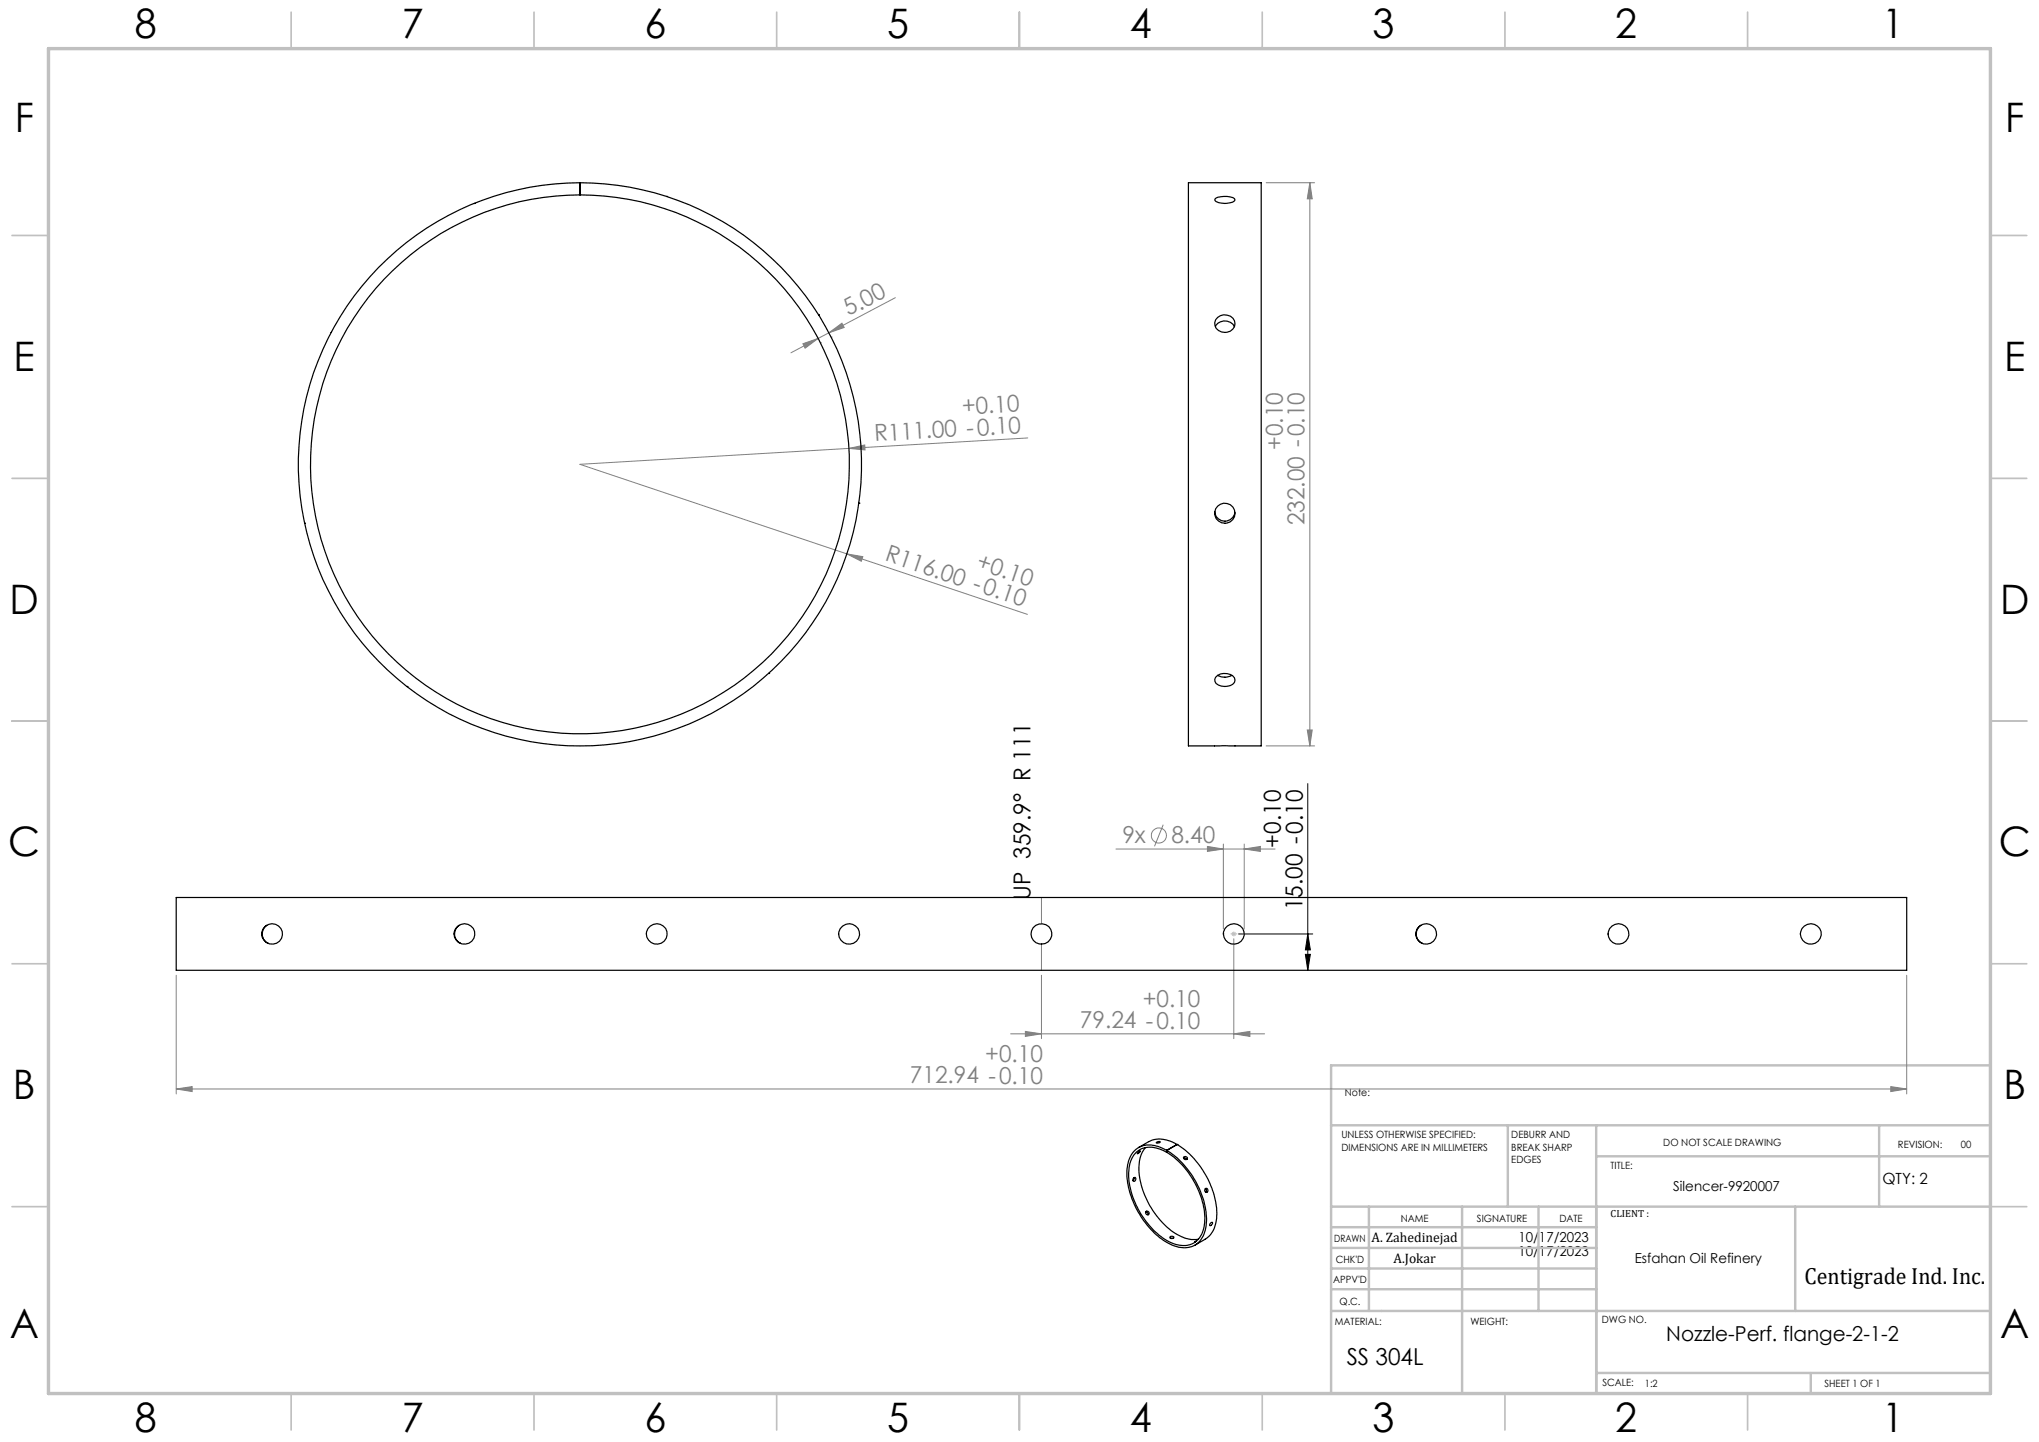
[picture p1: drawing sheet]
<svg xmlns="http://www.w3.org/2000/svg" width="420mm" height="297mm" viewBox="0 0 420 297" stroke-linecap="round" stroke-linejoin="round" font-family="sans-serif">
<g fill="none" stroke="#808080" stroke-width=".21">
<path d="M260.8 37.6h10M269.8 37.6l.5 3.4h-1zM269.8 37.6v116M165.4 70.8l3.1-1.1-2.7 2zM168.5 69.7l-5.6 3M169 70.6h.1M170.7 68.5l2.7-1.9 .5 .8zM170.7 68.5l-2.2 1.2M171.2 69.4h.1M184.4 61.3l-13.7 7.2M174.9 92.4l3.2-.8 .1 1.1zM174.9 92.4l-55.4 3.2 54.9 18.5"/>
<path d="M211.7 90.2l-36.8 2.2M174.4 114.1l3.3 .5-.3 1zM174.4 114.1l37.2 12.4M260.8 153.6h10M269.3 150.4h1l-.5 3.2zM229.9 174.9h32.7M239.6 169.9l-1.8 4.4M248.7 174.3l3.3 .6-3.3 .5zM252 173.8v17.5M256.3 174.9l3.3-.6v1.1zM256.3 173.8v17.5M214.5 184.9v5.3"/>
<path d="M214.5 194.4v5.4M254.1 193.4v20.5M36.3 200.9v24.4M208.2 212.9h52.3M211.2 212.4l3.3 .5-3.3 .6zM214.5 200.9v13M254.1 212.9l3.4-.5v1.1zM392.7 200.9v24.4M36.3 224.3l3.3-.5v1zM36.3 224.3h356.4M389.5 223.8l3.2 .5-3.2 .5z"/>
<circle cx="238.7" cy="172.1" r="1.55"/>
</g>
<path d="M269.4 161.4v38.4M255.1 192.4h15.3M268.9 196.6h1l-.5 3.2zM269.4 192.4l.5 3.2h-1z" fill="none" stroke="#000" stroke-width=".21"/>
<path d="M253.6 192.4h1M253.8 192l.7 .7M254.1 191.9v1M254.5 192l-.7 .7" fill="none" stroke="#c0c0c0" stroke-width=".21"/>
<path d="M252 192.3h4.3" fill="none" stroke="#c0c0c0" stroke-width=".21" stroke-dasharray="15.2 1.3 1.3 1.3" stroke-dashoffset="15"/>
<g fill="none" stroke="#c0c0c0" stroke-width=".35">
<path d="M60 2.5v7.5M110 2.5v7.5M160 2.5v7.5M210 2.5v7.5M260 2.5v7.5M310 2.5v7.5M360 2.5v7.5M2.5 48.5h7.5M410 48.5h7.5M2.5 98.5h7.5M410 98.5h7.5M2.5 148.5h7.5"/>
<path d="M410 148.5h7.5M2.5 198.5h7.5M410 198.5h7.5M2.5 248.5h7.5M410 248.5h7.5M60 287v7.5M110 287v7.5M160 287v7.5M210 287v7.5M260 287v7.5M310 287v7.5M360 287v7.5"/>
</g>
<g fill="none" stroke="#c0c0c0" stroke-width=".5">
<path d="M410 219.4h-135.8v67.4M274.2 231.8h135.8M310.6 231.8v16.7M328.8 231.8v55.2M328.8 238.2h81.2M387.1 231.8v16.7M274.2 248.5h135.8M274.2 257h54.6M274.2 252.8h54.6M282 248.5v21.5M301.2 248.5v38.3M316.9 248.5v21.5"/>
<path d="M369.8 248.5v21.5M274.2 265.5h54.6M274.2 261.3h54.6M274.2 270h135.8M328.8 282.8h81.2M373 282.8v4.2"/>
</g>
<path d="M10 10h400v277h-400z" fill="none" stroke="#c0c0c0" stroke-width=".7"/>
<path d="M269.4 192.4l.5 3.2h-1zM268.9 196.6h1l-.5 3.2z" fill="#000"/>
<g fill="#808080">
<path d="M174.9 92.4l3.2-.8 .1 1.1z"/>
<path d="M174.4 114.1l3.3 .5-.3 1z"/>
<path d="M254.1 212.9l3.4-.5v1.1zM211.2 212.4l3.3 .5-3.3 .6z"/>
<path d="M248.7 174.3l3.3 .6-3.3 .5zM256.3 174.9l3.3-.6v1.1z"/>
<path d="M165.4 70.8l3.1-1.1-2.7 2zM170.7 68.5l2.7-1.9 .5 .8z"/>
<path d="M269.3 150.4h1l-.5 3.2zM269.8 37.6l.5 3.4h-1z"/>
<path d="M36.3 224.3l3.3-.5v1zM389.5 223.8l3.2 .5-3.2 .5z"/>
</g>
<g fill="none" stroke="#000" stroke-width=".25">
<path d="M244.8 37.6h15v116h-15zM78 55.1a57.9 57.9 0 0 1 41.4-17.5v2.5a55.5 55.5 0 0 0-49.6 80.3 55.5 55.5 0 0 0 94 8.6 55.5 55.5 0 0 0-34.3-87.9 58.4 58.4 0 0 0-10-1v-2.5a58 58 0 0 1 56 72.9 58 58 0 0 1-84.7 35.6 58 58 0 0 1-12.8-91zM97.6 41.9h.1M137.3 40.5h.1M250.4 40.8a4.6 4.6 0 0 1 3.9 .1l.1 .3a3.2 3.2 0 0 1-3.4 .5l-.7-.4-.1-.2zM68.2 68.5h.1M168.6 64.8h.1M250.4 67.3a2.19 2.19 0 0 1 3.8 0M250.8 65.4a2.05 2.05 0 0 1 2.5-.4 2.05 2.05 0 0 1 1 2.3 2.21 2.21 0 0 1-2.1 1.2 2.21 2.21 0 0 1-1.9-1.4l-.1-.7 .2-.5zM62.7 107.8h.1M176.9 103.6h.1M250.2 105.4a2.07 2.07 0 0 0 2 1.9 2.07 2.07 0 0 0 2.2-1.8"/>
<path d="M158.3 138.7h.1M250.4 139.5a2.63 2.63 0 0 1 3.9 .1 1.14 1.14 0 0 1-.9 1.6 2.6 2.6 0 0 1-3.1-.8l-.1-.5zM250.8 139.1a2.96 2.96 0 0 0 3 0M83.8 141.4h.1M36.3 184.9h356.4v14.9h-356.4zM55 190.6a2.13 2.13 0 0 0 .2 3.7M94.6 190.6a2.13 2.13 0 0 0 .3 3.7M292.7 190.6a2.13 2.13 0 0 0 .2 3.7M233.5 237.2a4.8 4.8 0 0 1 5.7-.8 16.9 16.9 0 0 1 8.3 9.6 10.7 10.7 0 0 1 .1 8.9 4.6 4.6 0 0 1-6.2 1.5 17.5 17.5 0 0 1-8.8-11.4 8.7 8.7 0 0 1 .9-7.8zM233.9 237.5a4.8 4.8 0 0 1 5.7-.5 17 17 0 0 1 8.5 14.8 4.6 4.6 0 0 1-3.9 4.7 9.2 9.2 0 0 1-6.8-3.4 16.5 16.5 0 0 1-4.8-12.7 5.8 5.8 0 0 1 1.3-2.9zM234.3 237.5l.6-.4-.6 .5zM235.9 236.4a8.7 8.7 0 0 0-.8 7.9 17.1 17.1 0 0 0 7.9 10.2 6 6 0 0 0 3.8 .7"/>
<path d="M238.2 235.3h.1a.44 .44 0 0 1 .7-.1l-.1 .1a.4 .4 0 0 1-.7 0zM240.3 236.9v.4M240.3 237.3h.1M242.4 235.7a5.9 5.9 0 0 0-5.8-.6l-2.1 1.3M242.4 235.7h.1M242.4 235.7l-2.1 1.2M242.5 235.7a17.8 17.8 0 0 1 8.1 15.2 5.4 5.4 0 0 1-2.4 4.3l-2.1 1.3M243.8 238.3a.38 .38 0 0 1 .6-.1 .38 .38 0 0 1 0 .6h-.5zM243.8 238.5h.3l.3 .3M233.5 242.6a.28 .28 0 0 1 .4 0 .28 .28 0 0 1 0 .4 .32 .32 0 0 1-.4 .3 .32 .32 0 0 1-.1-.6zM233.6 242.6v.3l-.2 .2M236 249.6l.3 .1 .2 .5"/>
<path d="M241 254.7a.39 .39 0 0 1 .5-.1 .39 .39 0 0 1 .2 .4 .4 .4 0 0 1-.4 .1 .4 .4 0 0 1-.3-.4zM241.2 255.1h.4M246.5 255.6l-.4 .2h.1M248.3 244.8a.44 .44 0 0 1 .1 .7M249.4 251.9l.3-.2a.42 .42 0 0 1-.1 .5 .42 .42 0 0 1-.4 .1z"/>
<circle cx="252.3" cy="105.7" r="2.08"/>
<circle cx="56" cy="192.4" r="2.13"/>
<circle cx="95.7" cy="192.4" r="2.13"/>
<circle cx="135.3" cy="192.4" r="2.13"/>
<circle cx="174.9" cy="192.4" r="2.13"/>
<circle cx="214.5" cy="192.3" r="2.12"/>
<circle cx="254.1" cy="192.4" r="2.13"/>
<circle cx="293.7" cy="192.4" r="2.13"/>
<circle cx="333.4" cy="192.4" r="2.13"/>
<circle cx="373" cy="192.4" r="2.13"/>
<circle cx="236.3" cy="249.8" r=".39"/>
<circle cx="248.5" cy="245.2" r=".39"/>
</g>
<g font-size="8.4">
<text x="27.7" y="7.9">8</text>
<text x="82.7" y="7.9">7</text>
<text x="132.7" y="7.9">6</text>
<text x="182.7" y="7.9">5</text>
<text x="232.7" y="7.9">4</text>
<text x="282.7" y="7.9">3</text>
<text x="332.7" y="7.9">2</text>
<text x="387.7" y="7.9">1</text>
<text x="3" y="27.1">F</text>
<text x="413" y="27.1">F</text>
<text x="2.8" y="76.4">E</text>
<text x="412.8" y="76.4">E</text>
<text x="2" y="126.4">D</text>
<text x="412" y="126.4">D</text>
<text x="1.7" y="176.4">C</text>
<text x="411.7" y="176.4">C</text>
<text x="2.7" y="226.4">B</text>
<text x="412.7" y="226.4">B</text>
<text x="2" y="275.6">A</text>
<text x="412" y="275.6">A</text>
<text x="27.7" y="294.9">8</text>
<text x="82.7" y="294.9">7</text>
<text x="132.7" y="294.9">6</text>
<text x="182.7" y="294.9">5</text>
<text x="232.7" y="294.9">4</text>
<text x="282.7" y="294.9">3</text>
<text x="332.7" y="294.9">2</text>
<text x="387.7" y="294.9">1</text>
</g>
<g font-size="4.8" fill="#808080">
<text x="174.8" y="65.2" transform="rotate(-28 174.8 65.2)">5.00</text>
<text x="198.2" y="85.4" transform="rotate(-3 198.2 85.4)">+0.10</text>
<text x="180.2" y="90.9" transform="rotate(-3 180.2 90.9)">R111.00 -0.10</text>
<text x="264.2" y="92.7" transform="rotate(-90 264.2 92.7)">+0.10</text>
<text x="268.7" y="108.2" transform="rotate(-90 268.7 108.2)">232.00 -0.10</text>
<text x="182.1" y="115.4" transform="rotate(19 182.1 115.4)">R116.00 -0.10</text>
<text x="200.9" y="117" transform="rotate(19 200.9 117)">+0.10</text>
<text x="231.2" y="173.7">9x</text>
<text x="241.3" y="173.7">8.40</text>
<text x="235.4" y="207.3">+0.10</text>
<text x="222.5" y="211.8">79.24 -0.10</text>
<text x="203" y="218.7">+0.10</text>
<text x="187.4" y="223.2">712.94 -0.10</text>
</g>
<g font-size="4.8">
<text x="263.8" y="174.6" transform="rotate(-90 263.8 174.6)">+0.10</text>
<text x="212.2" y="185.3" transform="rotate(-90 212.2 185.3)">UP 359.9° R 111</text>
<text x="268.3" y="187.5" transform="rotate(-90 268.3 187.5)">15.00 -0.10</text>
<text x="371.7" y="264.5">Centigrade Ind. Inc.</text>
<text x="277.4" y="281.1">SS 304L</text>
</g>
<text font-size="4.2" x="343.2" y="276.1">Nozzle-Perf. flange-2-1-2</text>
<text font-size="3.2" x="387.7" y="243.9">QTY: 2</text>
<g font-size="2.8">
<text x="344.7" y="245.3">Silencer-9920007</text>
<text x="282.5" y="255.9">A. Zahedinejad</text>
<text x="312.8" y="255.9">10/17/2023</text>
<text x="287" y="260.1">A.Jokar</text>
<text x="312.8" y="258.7">10/17/2023</text>
<text x="336.7" y="260.1">Esfahan Oil Refinery</text>
</g>
<g font-size="2.1">
<text x="277" y="225.8">Note:</text>
<text x="276.3" y="234.5">UNLESS OTHERWISE SPECIFIED:</text>
<text x="276.3" y="237">DIMENSIONS ARE IN MILLIMETERS</text>
<text x="311.3" y="234.5">DEBURR AND</text>
<text x="311.3" y="237">BREAK SHARP</text>
<text x="311.3" y="239.5">EDGES</text>
<text x="342.6" y="235.9">DO NOT SCALE DRAWING</text>
<text x="391" y="236.5">REVISION:</text>
<text x="403.9" y="236.5">00</text>
<text x="331.8" y="240.8">TITLE:</text>
<text x="288.5" y="251.7">NAME</text>
<text x="304.2" y="251.7">SIGNATURE</text>
<text x="321.2" y="251.7">DATE</text>
<text x="331.8" y="250.7">CLIENT :</text>
<text x="274.8" y="255.8">DRAWN</text>
<text x="275.1" y="260.1">CHK'D</text>
<text x="274.6" y="264.2">APPV'D</text>
<text x="275.9" y="268.7">Q.C.</text>
<text x="275" y="273">MATERIAL:</text>
<text x="302.9" y="273">WEIGHT:</text>
<text x="330" y="272.5">DWG NO.</text>
<text x="330.1" y="285.6">SCALE:</text>
<text x="338.8" y="285.6">1:2</text>
<text x="375.8" y="285.6">SHEET 1 OF 1</text>
</g>
</svg>
